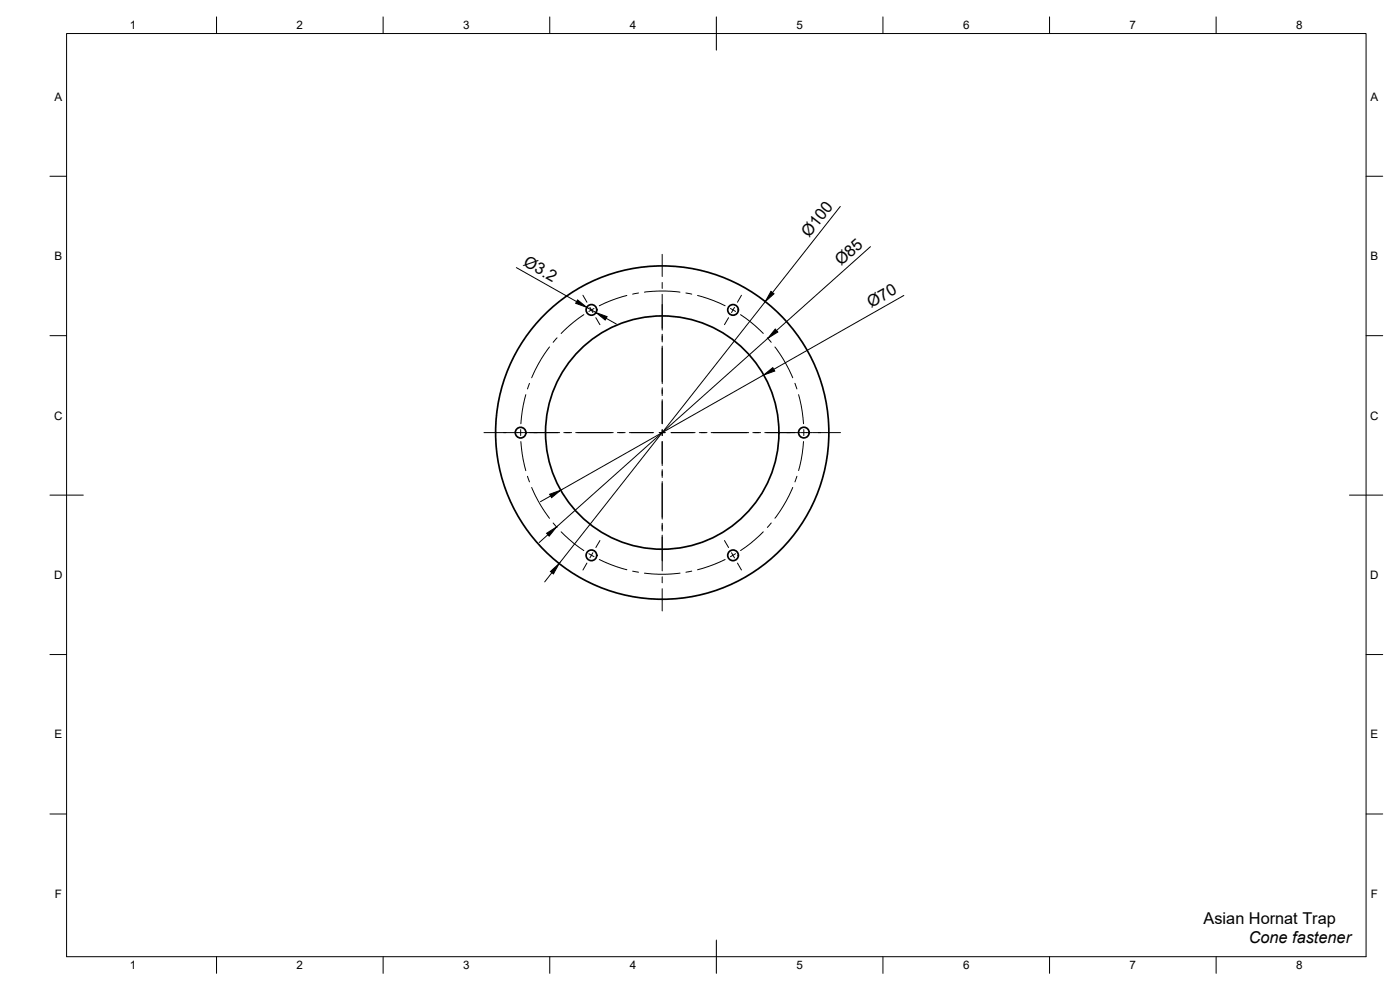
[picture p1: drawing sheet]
<svg xmlns="http://www.w3.org/2000/svg" width="420mm" height="297mm" viewBox="0 0 420 297" stroke-linecap="round" stroke-linejoin="round" font-family="sans-serif">
<!-- layer: Visible -->
<g fill="none" stroke="#000" stroke-width=".51">
<circle cx="177.5" cy="93" r="1.6"/>
<circle cx="220" cy="93" r="1.6"/>
<circle cx="156.2" cy="129.8" r="1.6"/>
<circle cx="198.7" cy="129.8" r="50"/>
<circle cx="198.8" cy="129.8" r="35"/>
<circle cx="241.2" cy="129.8" r="1.6"/>
<circle cx="177.5" cy="166.6" r="1.6"/>
<circle cx="220" cy="166.6" r="1.6"/>
</g>
<!-- layer: BORDER -->
<g fill="none" stroke="#000" stroke-width=".3">
<path d="M20 10.1h390v276.9h-390zM65 5.1v5M115 5.1v5M165 5.1v5M215 5.1v10M265 5.1v5M315 5.1v5M365 5.1v5M15 52.9h5M410 52.9h5M15 100.7h5M410 100.7h5"/>
<path d="M15 148.6h10M405 148.6h10M15 196.4h5M410 196.4h5M15 244.2h5M410 244.2h5M65 287v5M115 287v5M165 287v5M215 282.1v9.9M265 287v5M315 287v5"/>
<path d="M365 287v5"/>
</g>
<!-- layer: Smart Centers -->
<g fill="none" stroke="#000" stroke-width=".3">
<path d="M198.7 76.3v6.7M174.9 88.6l1.2 2.1M175.2 94.4l-3 2.2-3.8 3.5M177 92.2l.9 1.6M178.3 92.6l-1.6 .8M178.8 95.3l1.2 2.1M188.1 88.7l-4.8 1.5-3.4 1.5M191.6 87.9l-1.7 .4M193.4 87.7l4.4-.4 6.3 .4M198.7 84.8v1.7M198.7 88.3v10.7M205.8 87.9l1.8 .4"/>
<path d="M209.3 88.7l4.9 1.5 3.4 1.5M218.7 95.3l-1.3 2.1M219.2 92.6l1.6 .8M220.4 92.2l-.9 1.6M222.2 94.4l3.1 2.2 3.8 3.4M222.5 88.6l-1.2 2.1M157.8 118.4l-1.1 5-.4 3.7M158.9 115l-.6 1.7M164.9 104.1l-2.5 3.6-2.8 5.7M167.2 101.4l-1.2 1.3M198.7 100.3v2.3M198.7 103.9v11.2"/>
<path d="M198.7 116.4v2.3M198.7 119.9v7.2M230.3 101.4l1.2 1.3M232.6 104.1l2.5 3.6 2.8 5.7M238.6 115l.6 1.7M239.7 118.4l1 5 .5 3.7M145.2 129.8h8.4M153.7 129.8h3.4M156.3 128.9v1.8M156.3 132.5l.4 3.7 1.1 5M157.2 129.8h10.8M169.2 129.8h2.3"/>
<path d="M172.8 129.8h11.2M185.3 129.8h2.3M188.9 129.8h7.1M197.8 129.8h1.8M198.7 128.9v1.8M198.7 132.5v7.2M201.4 129.8h7.2M209.9 129.8h2.3M213.4 129.8h11.3M225.9 129.8h2.4M229.5 129.8h10.7M240.3 129.8h3.5"/>
<path d="M241.2 132.5l-.5 3.7-1 5M241.2 128.9v1.8M243.9 129.8h8.3M158.3 142.9l.6 1.7M159.6 146.2l1.9 4 3.4 5.3M166 156.9l1.2 1.4M168.4 159.6l3.8 3.4 3 2.2M198.7 140.9v2.3M198.7 144.5v11.3M198.7 157v2.3M229.1 159.6l-3.8 3.4-3.1 2.2M231.5 156.9l-1.2 1.3"/>
<path d="M237.9 146.2l-1.9 4-3.4 5.3M239.2 142.9l-.6 1.7M176.1 168.9l-1.2 2.1M176.7 166.1l1.6 .9M177.9 165.8l-.9 1.6M179.9 167.9l3.4 1.5 4.8 1.5M180 162.2l-1.2 2.1M189.9 171.4l1.7 .3M193.4 172l4.4 .3 6.3-.3M198.7 160.6v10.7M198.7 173.1v1.8M198.7 176.6v6.7"/>
<path d="M207.6 171.4l-1.8 .3M217.4 162.2l1.3 2.1M217.6 167.9l-3.4 1.5-4.9 1.5M219.5 165.8l.9 1.6M220.8 166.1l-1.6 .9M221.3 168.9l1.2 2.1"/>
</g>
<!-- layer: FD_Dimensions -->
<path d="M252.2 61.9l-20.4 25.9M261.2 74l-28.2 25.2M155 80.3l18 10.2M176.1 92.2l2.8 1.6M181.9 95.5l3.1 1.7M229.7 90.5l-61.9 78.6M271.3 88.7l-39.1 22.1M229.2 112.5l-60.9 34.6M230.4 101.5l-63.4 56.6M165.2 148.8l-3 1.7M164.4 160.5l-2.6 2.3M165.6 171.8l-2.1 2.8" fill="none" stroke="#000" stroke-width=".3"/>
<path d="M173.3 90l2.8 2.2-3.3-1.2zM178.9 93.8l3.3 1.2-.6 1zM231.4 87.4l.9 .7-2.6 2.4zM232.7 98.7l.7 .9-3 1.9zM229.2 112.5l2.7-2.2 .6 1zM165 148.3l3.3-1.2-2.8 2.2zM164 160l3-1.9-2.2 2.8zM165.2 171.5l2.6-2.4-1.7 3.1z" fill="#000" stroke="#000" stroke-width=".3"/>
<g font-size="4.9">
<text x="242.8" y="71.3" transform="rotate(-52 242.8 71.3)">Ø100</text>
<text x="156.8" y="79.5" transform="rotate(29 156.8 79.5)">Ø3.2</text>
<text x="252.4" y="79.8" transform="rotate(-42 252.4 79.8)">Ø85</text>
<text x="261.4" y="92.5" transform="rotate(-30 261.4 92.5)">Ø70</text>
<text x="361.2" y="277.1">Asian Hornat Trap</text>
<text x="374.8" y="283">Cone fastener</text>
</g>
<g font-size="3.5">
<text x="39" y="8.8">1</text>
<text x="89" y="8.8">2</text>
<text x="139" y="8.8">3</text>
<text x="189" y="8.8">4</text>
<text x="239" y="8.8">5</text>
<text x="289" y="8.8">6</text>
<text x="339" y="8.8">7</text>
<text x="389" y="8.8">8</text>
<text x="16.3" y="30.2">A</text>
<text x="411.3" y="30.2">A</text>
<text x="16.3" y="78">B</text>
<text x="411.3" y="78">B</text>
<text x="16.2" y="125.9">C</text>
<text x="411.2" y="125.9">C</text>
<text x="16.2" y="173.7">D</text>
<text x="411.2" y="173.7">D</text>
<text x="16.3" y="221.6">E</text>
<text x="411.3" y="221.6">E</text>
<text x="16.4" y="269.4">F</text>
<text x="411.4" y="269.4">F</text>
<text x="39" y="290.8">1</text>
<text x="89" y="290.8">2</text>
<text x="139" y="290.8">3</text>
<text x="189" y="290.8">4</text>
<text x="239" y="290.8">5</text>
<text x="289" y="290.8">6</text>
<text x="339" y="290.8">7</text>
<text x="389" y="290.8">8</text>
</g>
</svg>
